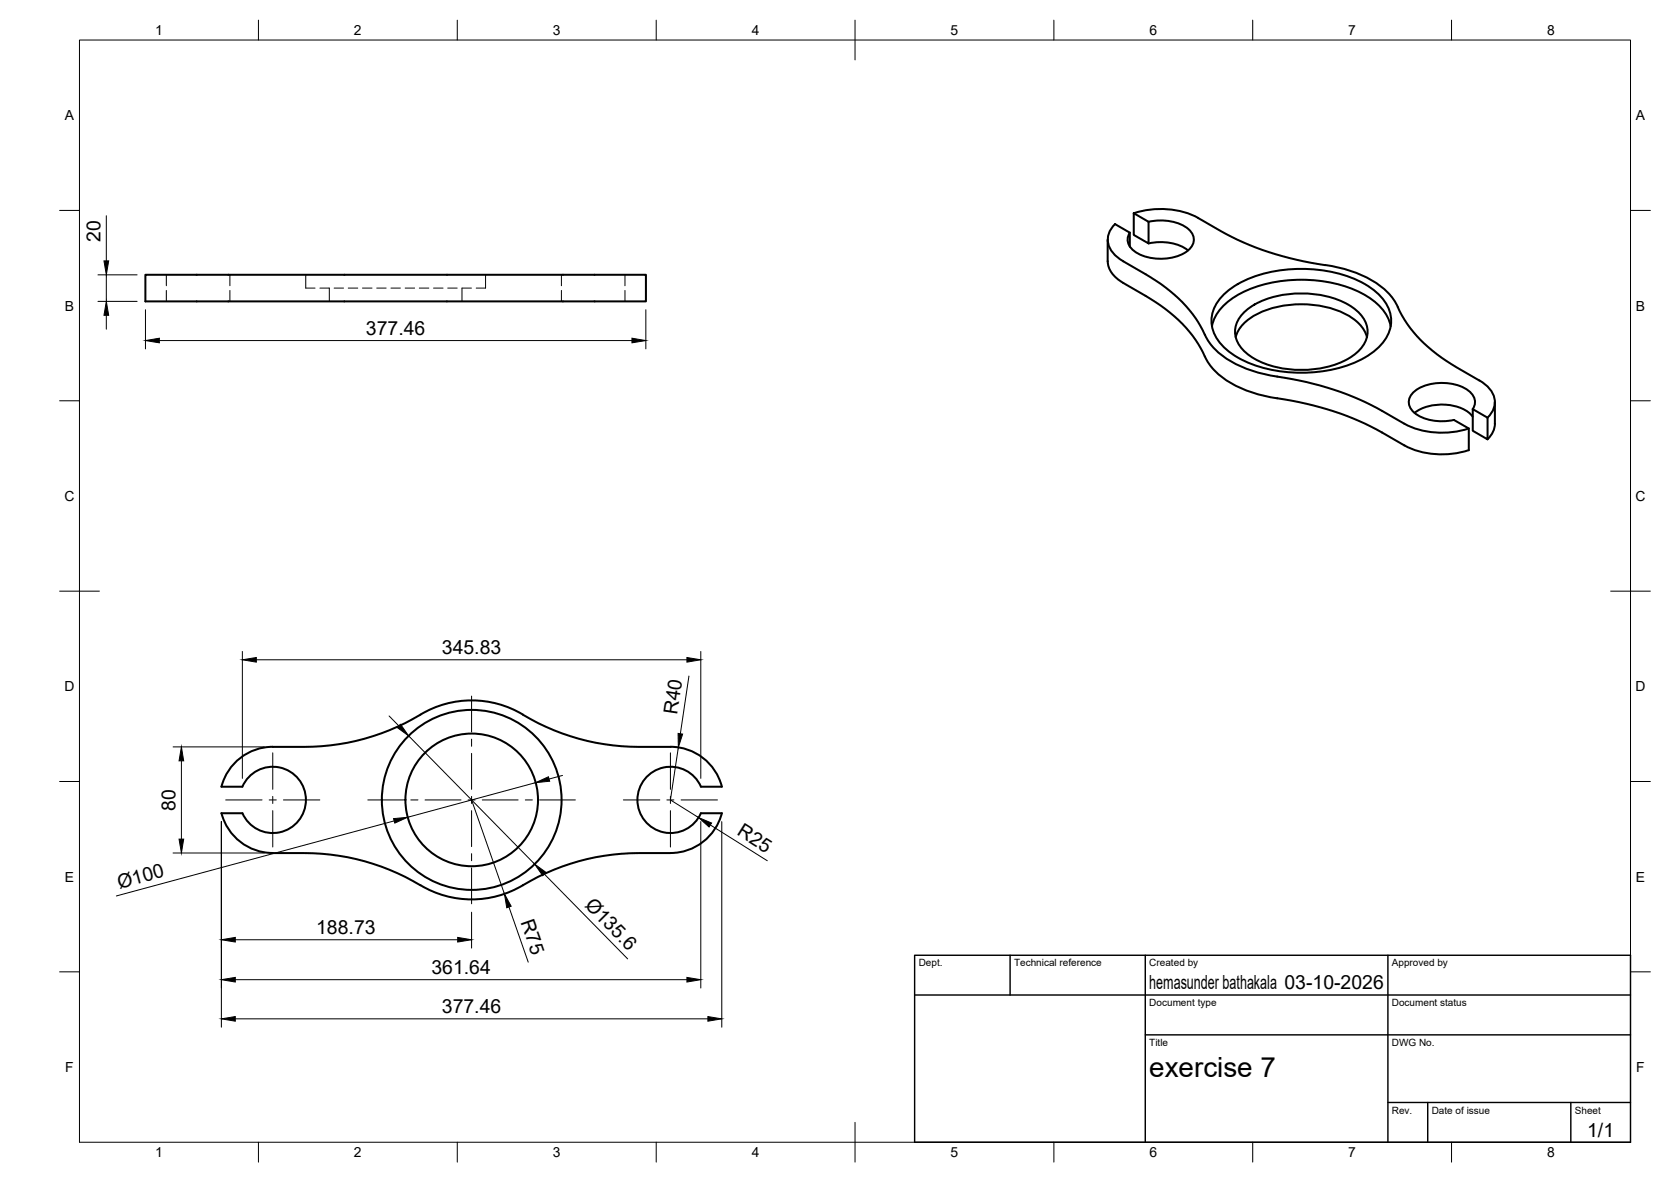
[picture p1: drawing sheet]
<svg xmlns="http://www.w3.org/2000/svg" width="420mm" height="297mm" viewBox="0 0 420 297" stroke-linecap="round" stroke-linejoin="round" font-family="sans-serif">
<!-- layer: Visible -->
<g fill="none" stroke="#000" stroke-width=".51">
<path d="M285.1 53.6l3.7 2.1v5.5l-3.7-2.2zM285.1 53.6a21.2 21.2 0 0 1 16.2 1.2M288.8 55.7a12.1 12.1 0 0 1 10 1.9 3.3 3.3 0 0 1-.2 5.5 12.2 12.2 0 0 1-13.9-.4 3.1 3.1 0 0 1-.6-4.2M301.3 54.8l5.6 3.2a76.1 76.1 0 0 0 28.1 8.9 24.3 24.3 0 0 1 15.3 8.2l.6 1a33 33 0 0 0 14.1 15.5l7 4a6.5 6.5 0 0 1 3.9 5.8 5.6 5.6 0 0 1-1.9 3.6M36.6 69.1h125.8v6.6h-125.8zM278.5 60.2v5.5M278.5 65.7a6.6 6.6 0 0 0 3.9 5.4l5.6 3.2a34 34 0 0 1 14.9 15.3M282.4 65.7l5.6 3.2a34.1 34.1 0 0 1 14.9 15.2M284.1 62v-3.5l-3.7-2.2a5.1 5.1 0 0 0 0 7.9l2 1.5M288.8 61.2a12.2 12.2 0 0 1 9.9 1.7M307.4 74.4a26.1 26.1 0 0 1 16-6.6 33 33 0 0 1 21.2 4.5 9.8 9.8 0 0 1 5 10.1 13.4 13.4 0 0 1-7.9 8.2 35.7 35.7 0 0 1-30.5-.8 11.6 11.6 0 0 1-6.6-8.6 8.9 8.9 0 0 1 2.8-6.8zM313 78.3a22.1 22.1 0 0 1 15.8-4.5 21 21 0 0 1 12.6 4.5 6.4 6.4 0 0 1 0 10.1 22.1 22.1 0 0 1-15.8 4.5 21 21 0 0 1-12.6-4.5 6.4 6.4 0 0 1 0-10.1z"/>
<path d="M303 89.6a17.5 17.5 0 0 0 10 8.3l4.7 1.5a101.9 101.9 0 0 1 20.9 5.1l4.6 2 2.9 1.4a60.1 60.1 0 0 0 9.2 5 21.9 21.9 0 0 0 14 .2M303 84.1a17.5 17.5 0 0 0 10 8.4l3 1 3.4 .8a78.4 78.4 0 0 1 28.1 9l5.6 3.2a21.1 21.1 0 0 0 16.2 1.2M304.7 82a12.3 12.3 0 0 1 6.7-8 35.4 35.4 0 0 1 31.6 0 12.3 12.3 0 0 1 6.7 8M310.7 84.7a10.7 10.7 0 0 1 6.9-6.5 26.3 26.3 0 0 1 21.7 1.3 9 9 0 0 1 4.4 5.2M355.7 103.8a12.4 12.4 0 0 1 13.6-.1l1 1M370.3 102.8a3.3 3.3 0 0 0-1.3-4.8 12.5 12.5 0 0 0-13.2 .2 3.4 3.4 0 0 0 .5 6 12.6 12.6 0 0 0 9.3 1.3l3.7 2.2v5.4M370.3 102.8l3.7 2.2v5.4l-3.7-2.1zM375.9 101.1l-.1 6-.5 1.7-1.3 1.6M131.5 179.6a56.5 56.5 0 0 0 29.2 8.1h7.9a13.3 13.3 0 0 1 12.9 10h-5.3a8.3 8.3 0 0 0-12.7-3.3 8.3 8.3 0 0 0 0 13.2 8.3 8.3 0 0 0 12.7-3.2h5.3a13.4 13.4 0 0 1-12.9 10 90.2 90.2 0 0 0-16.7 .7 56.3 56.3 0 0 0-20.4 7.4M131.5 179.6a25 25 0 0 0-25.8 0 56.5 56.5 0 0 1-29.2 8.1h-7.9a13.3 13.3 0 0 0-12.9 10h5.2M61 197.7a8.3 8.3 0 0 1 12.7-3.3 8.3 8.3 0 0 1 0 13.2 8.3 8.3 0 0 1-12.7-3.3M60.9 204.4h-5.2a13.4 13.4 0 0 0 12.9 10 90.2 90.2 0 0 1 16.6 .7 58.8 58.8 0 0 1 22 8.2 25 25 0 0 0 24.3-.8"/>
<circle cx="118.6" cy="201" r="16.7"/>
<circle cx="118.6" cy="201" r="22.6"/>
</g>
<!-- layer: Hidden -->
<g fill="none" stroke="#000" stroke-width=".25">
<path d="M41.8 69.1v2.7M41.8 73v2.7M57.8 69.1v2.7M57.8 73v2.7M76.9 69.1v3.3h2.3M80.4 72.4h2.4v3.3M84 72.4h2.4M87.6 72.4h2.4M91.1 72.4h2.4M94.7 72.4h2.4M98.3 72.4h2.4M101.9 72.4h2.3"/>
<path d="M105.4 72.4h2.4M109 72.4h2.4M112.6 72.4h2.4M118.5 72.4h-2.3v3.3M122.1 69.1v3.3h-2.4M141.2 69.1v2.7M141.2 73v2.7M157.1 69.1v2.7M157.1 73v2.7"/>
</g>
<!-- layer: BORDER -->
<g fill="none" stroke="#000" stroke-width=".25">
<path d="M20 10.1h390v276.9h-390zM65 5.1v5M115 5.1v5M165 5.1v5M215 5.1v10M265 5.1v5M315 5.1v5M365 5.1v5M15 52.9h5M410 52.9h5M15 100.7h5M410 100.7h5"/>
<path d="M15 148.6h10M405 148.6h10M15 196.4h5M410 196.4h5M15 244.2h5M410 244.2h5M65 287v5M115 287v5M165 287v5M215 282.1v9.9M265 287v5M315 287v5"/>
<path d="M365 287v5"/>
</g>
<!-- layer: TITLEBLOCK -->
<path d="M230 240.1h180v46.9h-180zM230 250h180M254 240.1v9.9M288 240.1v46.9M349 240.1v46.9M288 260.1h122M349 277.1h61M359 277.1v9.9M395 277.1v9.9" fill="none" stroke="#000" stroke-width=".36"/>
<!-- layer: Smart Centers -->
<g fill="none" stroke="#000" stroke-width=".25">
<path d="M118.6 174.9v9.1M68.6 189.2v9.2M118.6 185.7v1.8M118.6 189.3v9.1M168.6 189.2v9.2M56.7 201h9.2M67.7 201h1.8M68.6 200.1v1.8M68.6 203.7v9.2M71.3 201h9.1M92.5 201h9M103.3 201h1.8"/>
<path d="M106.9 201h9M117.7 201h1.8M118.6 200.1v1.8M118.6 203.7v9.1M118.6 214.5v1.8M118.6 218.1v9M121.3 201h9M132.1 201h1.8M135.7 201h9M156.7 201h9.2M167.7 201h1.8M168.6 200.1v1.8"/>
<path d="M168.6 203.7v9.2M171.3 201h9.1"/>
</g>
<!-- layer: FD_Dimensions -->
<g fill="none" stroke="#000" stroke-width=".25">
<path d="M26.7 54.2v11.4M24.6 75.7h9.9M24.6 69.1h9.9M26.7 69.1v6.6M26.7 79.2v3.5M36.6 77.8v9.9M162.4 77.8v9.9M40.1 85.6h118.8M60.9 163.7v31.9M64.5 165.8h108.2M97.8 179.9l2.5 2.5M173.2 169.9l-2.1 14.5"/>
<path d="M176.2 163.7v31.9M43.5 187.7h23M45.6 191.2v19.7M102.7 184.9l31.7 32.3M134.7 196.7l-32.2 8.7M141.4 194.9l-3.4 .9M170.6 187.8l-2 13.2 7 4.5M43.5 214.4h23M55.7 206.5v51.6M99.1 206.3l-69.8 18.9M118.6 201l8.2 23.6M136.9 219.7l20.9 21.3"/>
<path d="M176.2 206.5v41.8M178.6 207.3l14.3 9M181.5 206.5v51.6M59.2 236.2h55.9M118.6 229.2v9.1M128 227.9l4.8 13.9M59.2 256h118.8M59.2 246.2h113.5"/>
</g>
<g fill="#000" stroke="#000" stroke-width=".25">
<path d="M26.7 75.7l.6 3.5h-1.2zM26.1 65.6h1.2l-.6 3.5zM36.6 85.6l3.5-.6v1.2zM158.9 85l3.5 .6-3.5 .6zM60.9 165.8l3.6-.6v1.2zM172.7 165.2l3.5 .6-3.5 .6zM45.6 187.7l.6 3.5h-1.2zM99.9 182.8l.8-.8 2 2.9zM134.7 196.7l3.2-1.5 .3 1.1zM170.5 184.3l1.1 .2-1 3.3zM45 210.9h1.2l-.6 3.5zM99 205.7l3.5-.3-3.2 1.4z"/>
<path d="M134.4 217.2l2.9 2-.8 .9zM175.6 205.5l3.3 1.3-.6 1zM55.7 236.2l3.5-.6v1.1zM115.1 235.6l3.5 .6-3.5 .5zM126.8 224.6l1.7 3.1-1.1 .4zM55.7 256l3.5-.5v1.1zM55.7 246.2l3.5-.6v1.2zM172.7 245.6l3.5 .6-3.5 .6zM178 255.5l3.5 .5-3.5 .6z"/>
</g>
<text font-size="7" x="289" y="270.6">exercise 7</text>
<g font-size="4.9">
<text x="25.3" y="60.8" transform="rotate(-90 25.3 60.8)">20</text>
<text x="92" y="84.1">377.46</text>
<text x="111.1" y="164.3">345.83</text>
<text x="170.3" y="179.7" transform="rotate(-81 170.3 179.7)">R40</text>
<text x="44.2" y="203.7" transform="rotate(-90 44.2 203.7)">80</text>
<text x="185.1" y="209.7" transform="rotate(32 185.1 209.7)">R25</text>
<text x="30" y="223.4" transform="rotate(-15 30 223.4)">Ø100</text>
<text x="146.9" y="227.6" transform="rotate(45 146.9 227.6)">Ø135.6</text>
<text x="130.9" y="231.7" transform="rotate(71 130.9 231.7)">R75</text>
<text x="79.5" y="234.7">188.73</text>
<text x="108.5" y="244.7">361.64</text>
<text x="289" y="248.5">hemasunder bathakala 03-10-2026</text>
<text x="111.1" y="254.6">377.46</text>
<text x="399.1" y="285.7">1/1</text>
</g>
<g font-size="3.5">
<text x="39" y="8.8">1</text>
<text x="89" y="8.8">2</text>
<text x="139" y="8.8">3</text>
<text x="189" y="8.8">4</text>
<text x="239" y="8.8">5</text>
<text x="289" y="8.8">6</text>
<text x="339" y="8.8">7</text>
<text x="389" y="8.8">8</text>
<text x="16.3" y="30.2">A</text>
<text x="411.3" y="30.2">A</text>
<text x="16.3" y="78">B</text>
<text x="411.3" y="78">B</text>
<text x="16.2" y="125.9">C</text>
<text x="411.2" y="125.9">C</text>
<text x="16.2" y="173.7">D</text>
<text x="411.2" y="173.7">D</text>
<text x="16.3" y="221.6">E</text>
<text x="411.3" y="221.6">E</text>
<text x="16.4" y="269.4">F</text>
<text x="411.4" y="269.4">F</text>
<text x="39" y="290.8">1</text>
<text x="89" y="290.8">2</text>
<text x="139" y="290.8">3</text>
<text x="189" y="290.8">4</text>
<text x="239" y="290.8">5</text>
<text x="289" y="290.8">6</text>
<text x="339" y="290.8">7</text>
<text x="389" y="290.8">8</text>
</g>
<g font-size="2.5">
<text x="231" y="242.9">Dept.</text>
<text x="255" y="242.9">Technical reference</text>
<text x="289" y="242.9">Created by</text>
<text x="350" y="242.9">Approved by</text>
<text x="289" y="252.8">Document type</text>
<text x="350" y="252.8">Document status</text>
<text x="289" y="262.9">Title</text>
<text x="350" y="262.9">DWG No.</text>
<text x="350" y="279.9">Rev.</text>
<text x="360" y="279.9">Date of issue</text>
<text x="396" y="279.9">Sheet</text>
</g>
</svg>
